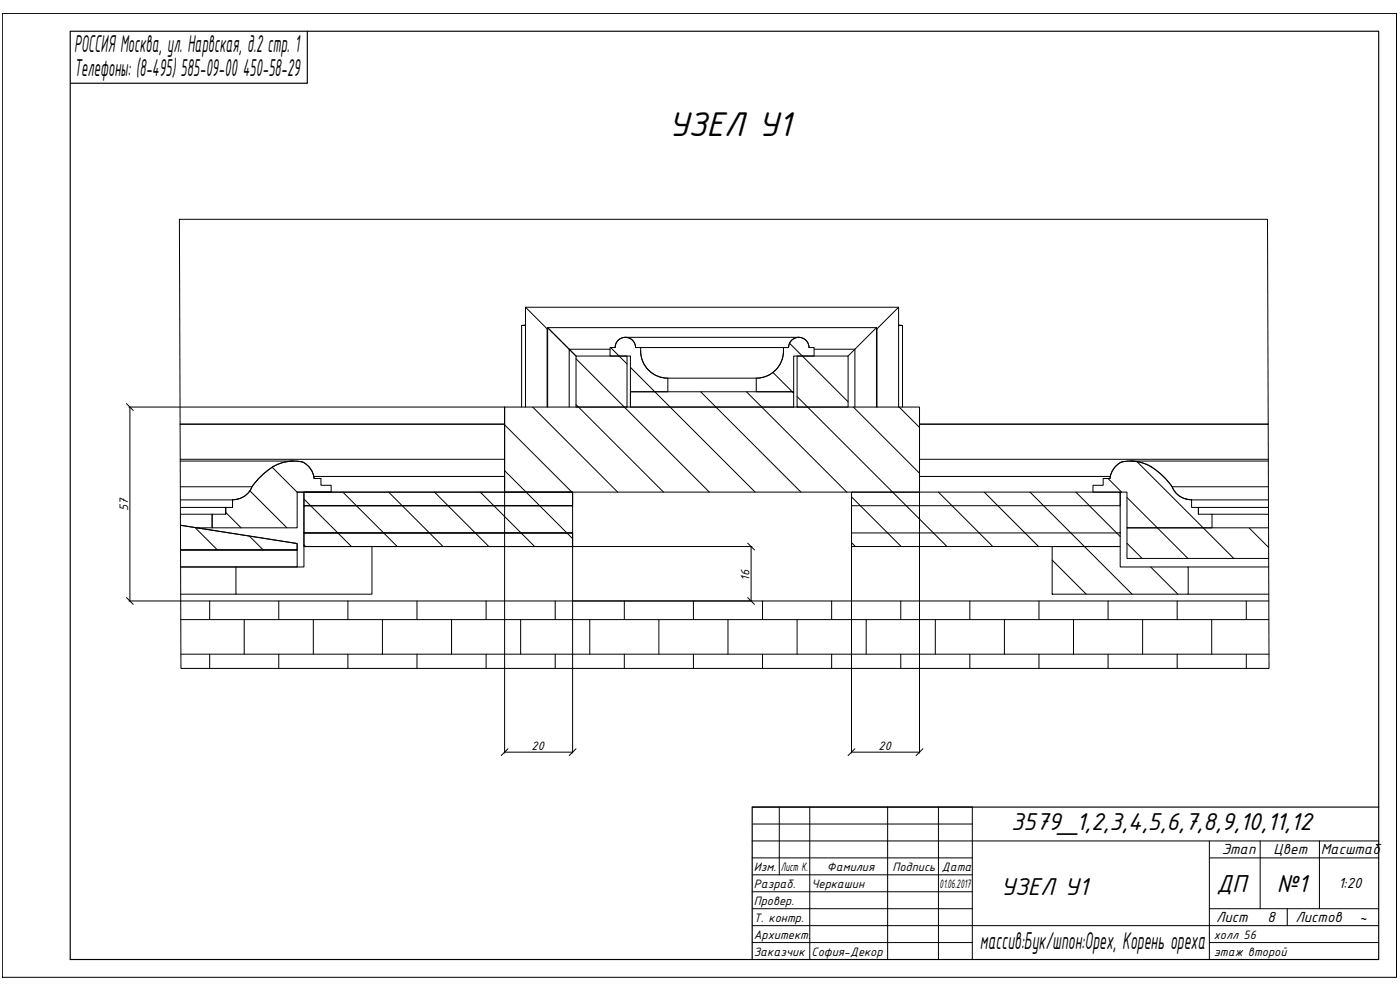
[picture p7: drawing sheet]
<svg xmlns="http://www.w3.org/2000/svg" width="420mm" height="297mm" viewBox="0 0 420 297" stroke-linecap="round" stroke-linejoin="round" font-family="sans-serif">
<g fill="none" stroke="#000" stroke-width=".3">
<path d="M157.7 97.6h-1.2v24.5M157.7 92.2l6.7 6.5M157.7 97.5l-1.2 .1M164.4 98.8l-.2-.1v23.4M263 98.3l-8.5 8.5M263 98.7h.2v23.4M269.7 92.2l-6.7 6.6M269.7 97.6h1.2v24.5M269.7 97.5l1.2 .1M172.9 106.8h15.3v15.3h-15.3zM172.9 107.6l40 40.1M183.1 104.8h-12.3l-6.4-6.5 8.5 8.5-2.1-2v17.3"/>
<path d="M183.3 104.3l4.9 4.9M184.6 104.3a3.1 3.1 0 0 1 3.1-3.1 3.1 3.1 0 0 1 3 3.1M187.7 101.2h52M189.2 110.2l37.4 37.5M189.2 117.5v4.6M189.2 117.5h49v4.6h-49zM190.7 104.3a3.1 3.1 0 0 0-3-3.1 3.1 3.1 0 0 0-3.1 3.1h-1.5v2.5h6.1v10.7h11.2v-4M190.7 104.3h1.6v1M192.3 105.3a8.2 8.2 0 0 0 8.1 8.2M192.3 104.3h44.4M200.4 113.5h26.6M210.3 117.5l30.1 30.2"/>
<path d="M224 117.5l30.1 30.2M232 111.7l6.2 6.3M235.1 105.3a8.2 8.2 0 0 1-8.1 8.2M235.1 104.3v1M236.7 104.3a3.1 3.1 0 0 1 3-3.1 3.1 3.1 0 0 1 3.1 3.1M237 103l17.5 17.6M239.2 106.8h15.3v15.3h-15.3zM239.2 119l45 45M242.8 104.3h1.5v2.5h-6.1v10.7h-11.2v-4M244.3 104.8h12.3v17.3M54.1 127.2h97.3M54.1 138.3h34.1"/>
<path d="M54.1 137.8h97.3M151.4 127.5l20.4 20.4M151.4 122.1v25.6M151.4 122.1h124.6v25.6h-124.6zM157.7 122.1v-29.9h112v29.9M159.9 122.1l25.5 25.6M164.4 122.1v-23.8h98.6v23.8M172.9 121.4l26.2 26.3M256.1 122.1l19.9 19.9M269.9 122.1l6.1 6.1M276 137.8h104.6M276 127.2h104.6"/>
<path d="M339.2 138.3h41.4M341.2 138.5l29.1 29.1M54.1 150h15.7M54.1 152.2h13.6v2.1M54.1 154.3h9.6v4.1h-4.6M54.2 157.6l35 5.5v1.9h-35h35v-1.9zM58.5 158.3l6.7 6.7M67.7 153.8l4.7 4.6M69.8 150v2.2M75 147.3l11.1 11.1M75.6 146a6.3 6.3 0 0 1-5.8 4M81.7 140.2l7.5 7.5h10.2"/>
<path d="M91.2 159.9h80.6v4.1h-80.6zM91.2 149.7l14.3 14.3M91.2 147.7v4h80.6v8.2h-80.6v-8.2h80.6v-4zM94.2 143h57.2M94.3 143.6h2v2h3.1v2.1h-10.2v10.7h-25.5v-4.1h4v-2.1h2.1v-2.2M94.3 143.6a5.8 5.8 0 0 0-7.4-5.2 16.5 16.5 0 0 0-11.7 8.6 6.3 6.3 0 0 1-5.4 3M94.3 143.6h2M94.3 143.6a5.8 5.8 0 0 0-7.2-5.2 16.6 16.6 0 0 0-11.5 7.6h-21.5M102.9 147.7l16.3 16.3M116.6 147.7l16.4 16.3M130.4 147.7l16.3 16.3M144.1 147.7l16.4 16.3"/>
<path d="M151.4 141.2l20.4 20.4M171.8 151.7v-4h-80.6v12.2M255.5 151.7h80.7v8.2h-80.7zM255.5 149.1l15 14.9M255.5 159.9v4.1h80.7v-4.1M276 143h57.2M281.6 147.7l16.4 16.3M295.4 147.7l16.3 16.3M309.1 147.7l30.6 30.6M322.9 147.7l13.3 13.3M332.5 143.6l4.1 4.1M333.1 143.6a5.8 5.8 0 0 1 7.4-5.2 16.9 16.9 0 0 1 11.9 8.9 6.4 6.4 0 0 0 5.2 2.7"/>
<path d="M333.1 143.6h-2v2h-3.1v2.1h10.2v10.7h25.5v-4.1h-4v-2.1h-2.1v-2.2M333.1 143.6a5.8 5.8 0 0 1 7.2-5.2 16.6 16.6 0 0 1 11.5 7.6h28.9M336.2 147.7v4v-4h-80.7v4M338.2 149.3l18.3 18.3M351.8 146a6.3 6.3 0 0 0 5.8 4M357.6 150h23.1M363.7 154.3h17M374.9 158.4l5.8 5.9M380.7 152.2h-21v2.1M380.7 158.4h-42.5v9.2h42.5M54.2 178.3h16.6M74.8 160.8l4.2 4.2"/>
<path d="M91.2 164v6.1h-37h35v-5.1h-35M91.2 163.5l.5 .5M111.6 164v14.3h-40.8v-8.2M255.5 162.8l1.2 1.2M315.8 168l10.2 10.3M315.8 164h20.4v6.1h20.4v8.2h-40.8zM338.2 163l4.6 4.6M345.3 170.1l8.2 8.2M356.6 170.1h24.2M356.6 178.3h24.2M54.2 180.3h326.6M54.3 185.9h326.5"/>
<path d="M54.3 196.3h326.5M62.9 180.3v5.6M62.9 196.3v4.3M73.3 185.9v10.4M83.7 180.3v5.6M83.7 196.3v4.3M94 185.9v10.4M104.4 180.3v5.6M104.4 196.3v4.3M114.8 185.9v10.4M125.1 180.3v5.6M125.1 196.3v4.3"/>
<path d="M135.5 185.9v10.4M145.9 180.3v5.6M145.9 196.3v4.3M156.3 185.9v10.4M166.6 180.3v5.6M166.6 196.3v4.3M177 185.9v10.4M187.4 180.3v5.6M187.4 196.3v4.3M197.7 185.9v10.4M208.1 180.3v5.6M208.1 196.3v4.3"/>
<path d="M218.5 185.9v10.4M228.8 180.3v5.6M228.8 196.3v4.3M239.2 185.9v10.4M249.6 180.3v5.6M249.6 196.3v4.3M260 185.9v10.4M270.3 180.3v5.6M270.3 196.3v4.3M280.7 185.9v10.4M291.1 180.3v5.6M291.1 196.3v4.3"/>
<path d="M301.4 185.9v10.4M311.8 180.3v5.6M311.8 196.3v4.3M322.2 185.9v10.4M332.5 180.3v5.6M332.5 196.3v4.3M342.9 185.9v10.4M353.3 180.3v5.6M353.3 196.3v4.3M363.7 185.9v10.4M374 180.3v5.6M374 196.3v4.3"/>
</g>
<!-- layer: 0 -->
<g fill="none" stroke="#000" stroke-width=".3">
<path d="M53.8 65.8h326.6l.5 134.8h-326.6zM38 121.1l2 2.1M38.7 122.1h112.7M39 122.1v58.2M151.4 147.7v78.2M276 147.7v78.2M38 179.3l2 2M224.4 179.3l2 2M224.4 163l2 2M225.4 164v16.3M225.7 164h-53.9v61.9M255.5 164v61.9"/>
<path d="M38.7 180.3h15.5M171.8 180.3h53.9M151.4 225.7h20.4M152.5 224.7l-2.1 2M172.9 224.7l-2.1 2M255.5 225.7h20.5M256.6 224.7l-2.1 2M277 224.7l-2.1 2"/>
</g>
<path d="M21.1 9.4h392.7v278.5h-392.7zM92.2 9.4v15.6h-71.1M413.8 242.2h-188.1v45.7" fill="none" stroke="#000" stroke-width=".35"/>
<g fill="none" stroke="#000" stroke-width=".3">
<path d="M.7 4h418.4v289.2h-418.4zM225.7 242.2h66.1v45.7M225.7 257.4h66.1M225.7 252.3h188.1M225.7 247.2h66.1M233.9 242.2v20.3M243 242.2v45.7M266.4 242.2v45.7M281.6 242.2v45.7M362.9 257.4h50.9M362.9 252.3v35.6M378.2 252.3v20.3"/>
<path d="M396 252.3v20.3M225.7 277.7h188.1M225.7 272.6h66.1M225.7 267.6h66.1M225.7 262.5h66.1M362.9 272.6h50.9M386.3 272.6v5.1M225.7 282.8h66.1M362.9 282.8h50.9"/>
</g>
<text font-size="11.1" x="200.6" y="40.9">УЗЕЛ У1</text>
<g font-size="7.9">
<text x="22.2" y="15.7">РОССИЯ Москва, ул. Нарвская, д.2 стр. 1</text>
<text x="22.2" y="22.7">Телефоны: (8-495) 585-09-00 450-58-29</text>
<text x="303.5" y="249.1">3579_1,2,3,4,5,6,7,8,9,10,11,12</text>
<text x="300.3" y="268.5">УЗЕЛ У1</text>
<text x="365.1" y="267.6">ДП</text>
<text x="383.2" y="267.6">№1</text>
<text x="294.1" y="284.8">массив:Бук/шпон:Орех, Корень ореха</text>
</g>
<g font-size="4.7">
<text x="366.7" y="256.2">Этап</text>
<text x="382.2" y="256.2">Цвет</text>
<text x="396.4" y="256.2">Масштаб</text>
<text x="401.7" y="266.5">1:20</text>
<text x="365" y="276.7">Лист</text>
<text x="380.4" y="276.7">8</text>
<text x="388.8" y="276.7">Листов</text>
<text x="408" y="276.7">~</text>
</g>
<g font-size="4">
<text x="38.4" y="153.4" transform="rotate(-90 38.4 153.4)">57</text>
<text x="224.9" y="174.2" transform="rotate(-90 224.9 174.2)">16</text>
<text x="159.6" y="225.2">20</text>
<text x="263.7" y="225.2">20</text>
</g>
<g font-size="3.9">
<text x="226.2" y="261.5">Изм.</text>
<text x="234.3" y="261.5">Лист К.</text>
<text x="248.2" y="261.5">Фамилия</text>
<text x="267.9" y="261.5">Подпись Дата</text>
<text x="226.2" y="266.5">Разраб.</text>
<text x="243.6" y="266.5">Черкашин</text>
<text x="282" y="266.5">01.06.2017</text>
<text x="226.2" y="271.6">Провер.</text>
<text x="226.2" y="276.7">Т. контр.</text>
<text x="226.2" y="281.8">Архитект.</text>
<text x="364.3" y="281.8">холл 56</text>
<text x="226.2" y="286.9">Заказчик</text>
<text x="243.6" y="286.9">София-Декор</text>
<text x="364.3" y="286.9">этаж второй</text>
</g>
</svg>
